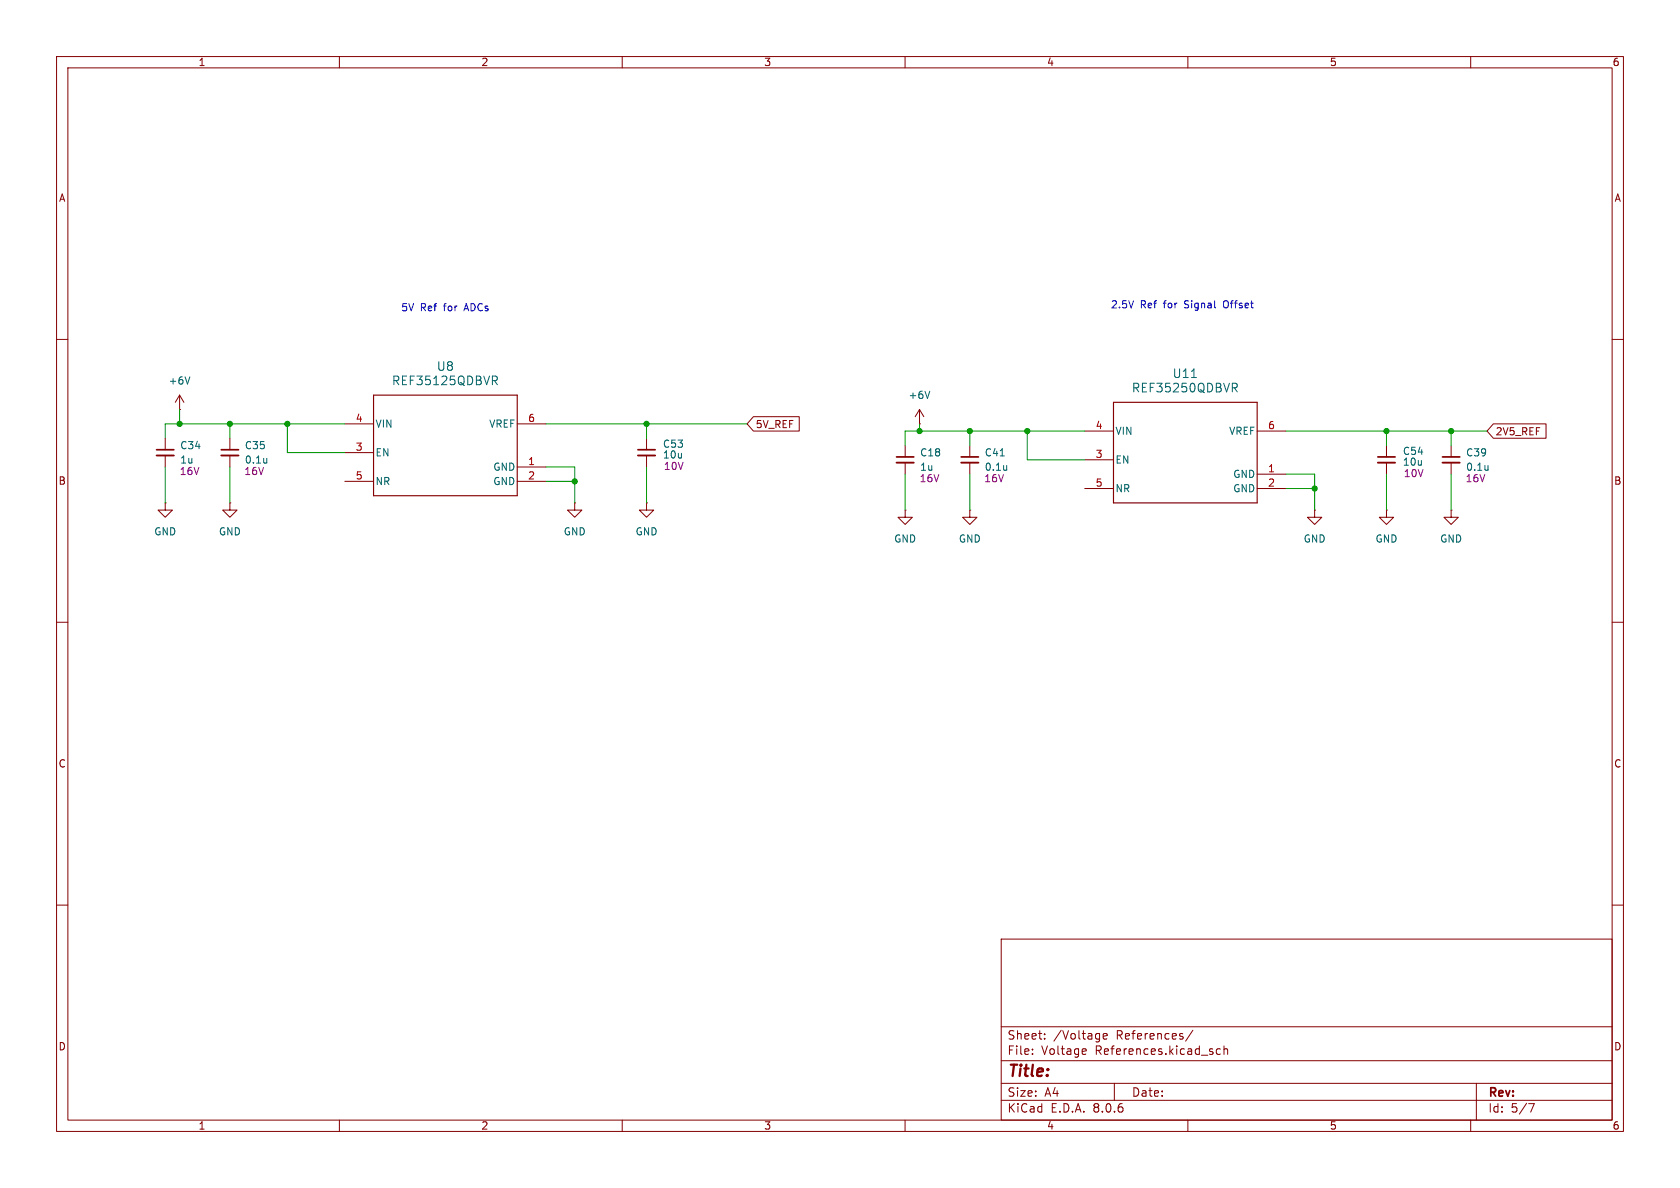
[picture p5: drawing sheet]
<svg xmlns="http://www.w3.org/2000/svg" width="297mm" height="210mm" viewBox="0 0 297 210" stroke-linecap="round" stroke-linejoin="round" font-family="sans-serif">
<g fill="none" stroke="#840000" stroke-width=".18">
<path d="M10 10h277v190h-277zM12 12h273v186h-273zM60 10v2M110 10v2M160 10v2M210 10v2M260 10v2M10 60h2M285 60h2M29.2 77.5v2M31.7 72.4h.1M31.7 69.9l-.7 1.2"/>
<path d="M31.7 69.9v2.5M31.7 69.9l.8 1.2M40.6 77.5v2M61 74.9h5M91.4 74.9h5.1M114.3 77.5v2M133.2 73.7h8.1v2.5h-8.1l-1.1-1.3zM160 78.7v2.1M162.6 74.9h.1M162.6 72.4l-.8 1.3M162.6 72.4v2.5M162.6 72.4l.7 1.3"/>
<path d="M171.4 78.7v2.1M191.8 76.2h5M222.2 76.2h5.1M245.1 78.7v2.1M256.5 78.7v2.1M264 74.9h9.3v2.6h-9.3l-1.1-1.3zM29.2 88.9v1.3h1.3l-1.3 1.2-1.3-1.2h1.3M29.2 88.9h.1M29.2 80.5v2.1M40.6 88.9v1.3h1.3l-1.3 1.2-1.2-1.2h1.2M40.6 88.9h.1M40.6 80.5v2.1"/>
<path d="M61 85.1h5M61 80h5M91.4 82.6h5.1M91.4 85.1h5.1M101.6 88.9v1.3h1.3l-1.3 1.2-1.3-1.2h1.3M101.6 88.9h.1M114.3 88.9v1.3h1.3l-1.3 1.2-1.3-1.2h1.3M114.3 88.9h.1M114.3 80.5v2.1M160 90.2v1.2h1.3l-1.3 1.3-1.3-1.3h1.3M160 90.2h.1M160 81.8v2"/>
<path d="M171.4 90.2v1.2h1.3l-1.3 1.3-1.2-1.3h1.2M171.4 90.2h.1M171.4 81.8v2M191.8 86.4h5M191.8 81.3h5M222.2 83.8h5.1M222.2 86.4h5.1M232.4 90.2v1.2h1.3l-1.3 1.3-1.3-1.3h1.3M232.4 90.2h.1M245.1 90.2v1.2h1.3l-1.3 1.3-1.3-1.3h1.3M245.1 90.2h.1M245.1 81.8v2"/>
<path d="M256.5 90.2v1.2h1.3l-1.3 1.3-1.2-1.3h1.2M256.5 90.2h.1M256.5 81.8v2M10 110h2M285 110h2M10 160h2M285 160h2M177 166h108v32h-108zM60 198v2M110 198v2M160 198v2M177 194.5h108"/>
<path d="M177 191.5h108M177 187.5h108M177 181.5h108M182.5 186.3v.1M182.5 185.5v.1M184.7 183.6v.1M184.7 182.8v.1M191.8 185.4l.2 .4-.7 .1M192 186.3l-.2 .1M195 183.2l.7-.1v-.3l-.5-.1-.2 .2 .1 .7h.6M197 191.5v3M210 198v2"/>
<path d="M210.9 182.1l-1.3 2M215.7 185.5l-.4-.1-.3 .3v.4l.2 .2h.5M216.4 185.5l.2-.1 .4 .1v.9M216.4 184.9v1.5M260 198v2M261 191.5v6.5M270.2 195.1h1l-.6 1.5"/>
</g>
<path d="M27.7 80.5h3M39.1 80.5h3.1M112.8 80.5h3M158.5 81.8h3M169.9 81.8h3.1M243.6 81.8h3M255 81.8h3.1" fill="none" stroke="#840000" stroke-width=".33"/>
<path d="M27.7 79.5h3M39.1 79.5h3.1M112.8 79.5h3M158.5 80.8h3M169.9 80.8h3.1M243.6 80.8h3M255 80.8h3.1" fill="none" stroke="#840000" stroke-width=".3"/>
<g fill="none" stroke="#006464" stroke-width=".18">
<path d="M33.6 66.6l-.5 1.3M87 66.5h.6l.3 .3-.1 .4-.8 .1M87.4 67.3l.5 .7M164.4 69.2l-.4 1.2M210.6 66.7h.9M217.9 67.8h.5l.3 .2-.1 .5-.7 .1M218.2 68.6l.5 .7M47.2 81v.9M47.2 81.7l-.1 .1M176.8 80.6h.7M178 82.3v.8M178 83l-.1 .1"/>
<path d="M263.1 82.3v.8M263.1 83l-.1 .1"/>
</g>
<path d="M66 69.9h25.4v17.7h-25.4zM196.8 71.1h25.4v17.8h-25.4z" fill="none" stroke="#840000" stroke-width=".2"/>
<g fill="none" stroke="#009600" stroke-width=".18">
<path d="M31.7 72.4v2.5M40.6 74.9v2.6M50.8 74.9v5.1h10.2M61 74.9h-31.8v2.6M96.5 74.9h35.6M114.3 74.9v2.6M162.6 74.9v1.3M171.4 76.2v2.5M181.6 76.2v5.1h10.2M191.8 76.2h-31.8v2.5M227.3 76.2h35.6M245.1 76.2v2.5"/>
<path d="M256.5 76.2v2.5M29.2 82.6v6.3M40.6 82.6v6.3M96.5 82.6h5.1v6.3M96.5 85.1h5.1M114.3 82.6v6.3M160 83.8v6.4M171.4 83.8v6.4M227.3 83.8h5.1v6.4M227.3 86.4h5.1M245.1 83.8v6.4M256.5 83.8v6.4"/>
</g>
<g fill="#009600" stroke="#009600" stroke-width=".18">
<circle cx="256.5" cy="76.2" r=".46"/>
<circle cx="181.6" cy="76.2" r=".46"/>
<circle cx="245.1" cy="76.2" r=".46"/>
<circle cx="171.4" cy="76.2" r=".46"/>
<circle cx="162.6" cy="76.2" r=".46"/>
<circle cx="232.4" cy="86.4" r=".46"/>
<circle cx="40.6" cy="74.9" r=".46"/>
<circle cx="50.8" cy="74.9" r=".46"/>
<circle cx="101.6" cy="85.1" r=".46"/>
<circle cx="114.3" cy="74.9" r=".46"/>
<circle cx="31.7" cy="74.9" r=".46"/>
</g>
<text font-size="2.8" fill="#840000" x="178" y="190.9">Title:</text>
<g font-size="2.1" fill="#006464">
<text x="77.1" y="65.8">U8</text>
<text x="69.2" y="68.3">REF35125QDBVR</text>
<text x="200" y="69.6">REF35250QDBVR</text>
<text x="207.2" y="67">U11</text>
</g>
<g font-size="2.1" fill="#840000">
<text x="178" y="184">Sheet:</text>
<text x="186.2" y="184">/Voltage</text>
<text x="197.4" y="184">References/</text>
<text x="178" y="186.7">File:</text>
<text x="184.1" y="186.7">Voltage</text>
<text x="193.7" y="186.7">References.kicad_sch</text>
<text x="178" y="196.9">KiCad</text>
<text x="178" y="194.1">Size:</text>
<text x="184.7" y="194.1">A4</text>
<text x="185.7" y="196.9">E.D.A.</text>
<text x="193.3" y="196.9">8.0.6</text>
<text x="200" y="194.1">Date:</text>
<text x="263" y="194.3">Rev:</text>
<text x="263" y="196.9">Id:</text>
<text x="267.1" y="196.9">5/7</text>
</g>
<g font-size="1.8" fill="#840000">
<text x="35" y="11.9">1</text>
<text x="85" y="11.9">2</text>
<text x="135" y="11.9">3</text>
<text x="185" y="11.9">4</text>
<text x="235" y="11.9">5</text>
<text x="285" y="11.9">6</text>
<text x="10.3" y="35.9">A</text>
<text x="285.3" y="35.9">A</text>
<text x="133.5" y="75.9">5V_REF</text>
<text x="264.3" y="77.2">2V5_REF</text>
<text x="10.3" y="85.9">B</text>
<text x="285.3" y="85.9">B</text>
<text x="10.3" y="135.9">C</text>
<text x="285.3" y="135.9">C</text>
<text x="10.3" y="185.9">D</text>
<text x="285.3" y="185.9">D</text>
<text x="35" y="199.9">1</text>
<text x="85" y="199.9">2</text>
<text x="135" y="199.9">3</text>
<text x="185" y="199.9">4</text>
<text x="235" y="199.9">5</text>
<text x="285" y="199.9">6</text>
</g>
<g font-size="1.8" fill="#0000c2">
<text x="70.8" y="55.2">5V</text>
<text x="74.3" y="55.2">Ref</text>
<text x="78.6" y="55.2">for</text>
<text x="82.4" y="55.2">ADCs</text>
<text x="196.3" y="54.7">2.5V</text>
<text x="201.6" y="54.7">Ref</text>
<text x="205.8" y="54.7">for</text>
<text x="209.7" y="54.7">Signal</text>
<text x="216.8" y="54.7">Offset</text>
</g>
<g font-size="1.8" fill="#006464">
<text x="29.7" y="68.2">+6V</text>
<text x="160.5" y="70.7">+6V</text>
<text x="66.3" y="75.8">VIN</text>
<text x="86.4" y="75.8">VREF</text>
<text x="197.1" y="77.1">VIN</text>
<text x="217.2" y="77.1">VREF</text>
<text x="31.8" y="79.6">C34</text>
<text x="43.2" y="79.6">C35</text>
<text x="43.2" y="82.1">0.1u</text>
<text x="66.3" y="80.9">EN</text>
<text x="87.1" y="83.4">GND</text>
<text x="117.1" y="79.3">C53</text>
<text x="162.6" y="80.9">C18</text>
<text x="174" y="80.9">C41</text>
<text x="174" y="83.4">0.1u</text>
<text x="197.1" y="82.1">EN</text>
<text x="247.9" y="80.6">C54</text>
<text x="259.1" y="80.9">C39</text>
<text x="259.1" y="83.4">0.1u</text>
<text x="66.3" y="86">NR</text>
<text x="87.1" y="86">GND</text>
<text x="197.1" y="87.2">NR</text>
<text x="217.9" y="84.7">GND</text>
<text x="217.9" y="87.2">GND</text>
<text x="27.2" y="94.8">GND</text>
<text x="38.6" y="94.8">GND</text>
<text x="99.6" y="94.8">GND</text>
<text x="112.3" y="94.8">GND</text>
<text x="158" y="96.1">GND</text>
<text x="169.4" y="96.1">GND</text>
<text x="230.4" y="96.1">GND</text>
<text x="243.1" y="96.1">GND</text>
<text x="254.5" y="96.1">GND</text>
</g>
<g font-size="1.8" fill="#a90000">
<text x="62.8" y="74.7">4</text>
<text x="93.3" y="74.7">6</text>
<text x="193.6" y="75.9">4</text>
<text x="224.1" y="75.9">6</text>
<text x="62.8" y="79.8">3</text>
<text x="93.3" y="82.3">1</text>
<text x="193.6" y="81">3</text>
<text x="224.1" y="83.6">1</text>
<text x="62.8" y="84.8">5</text>
<text x="93.3" y="84.8">2</text>
<text x="193.6" y="86.1">5</text>
<text x="224.1" y="86.1">2</text>
</g>
<g font-size="1.8" fill="#840084">
<text x="31.8" y="82.1">1u</text>
<text x="117.1" y="81.3">10u</text>
<text x="117.3" y="83.3">10V</text>
<text x="162.6" y="83.4">1u</text>
<text x="247.9" y="82.5">10u</text>
<text x="31.7" y="84.2">16V</text>
<text x="43.1" y="84.2">16V</text>
<text x="162.5" y="85.4">16V</text>
<text x="173.9" y="85.4">16V</text>
<text x="248.1" y="84.6">10V</text>
<text x="259" y="85.4">16V</text>
</g>
</svg>
